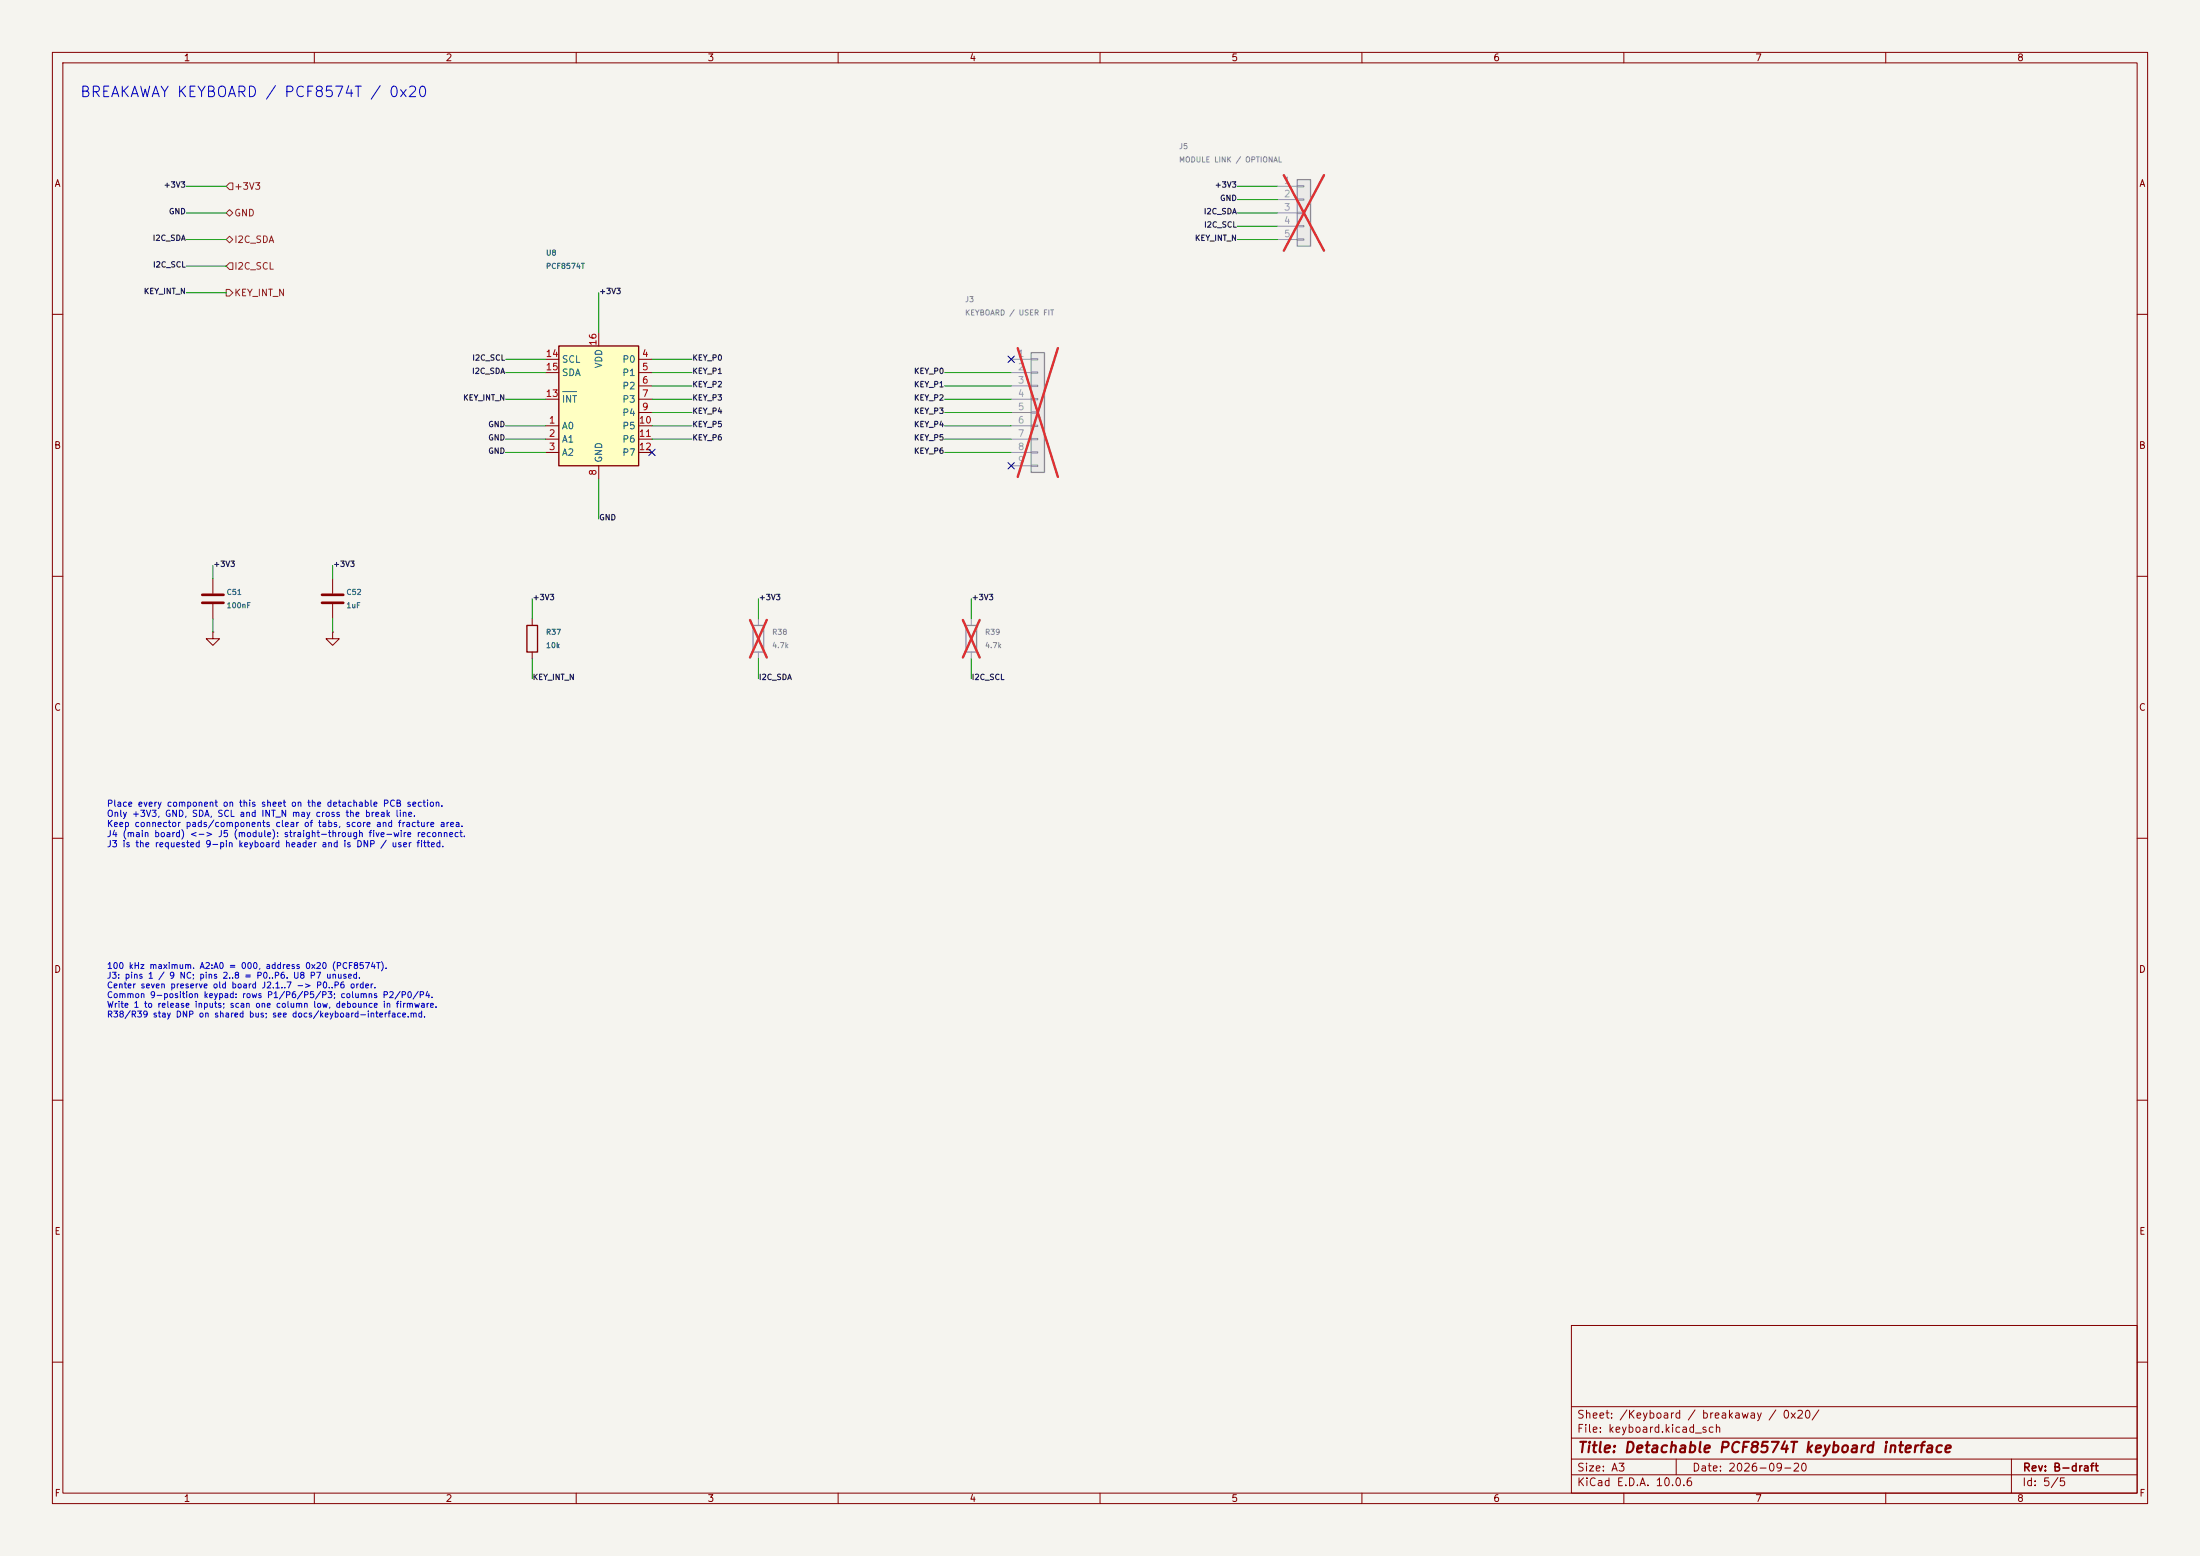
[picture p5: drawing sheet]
(kicad_sch
 (version 20250114)
 (generator "eeschema")
 (generator_version "10.0")
 (paper "A3")
 (title_block
  (title "Detachable PCF8574T keyboard interface")
  (date "2026-09-20")
  (rev "B-draft"))
 (lib_symbols
  (symbol "Interface_Expansion:PCF8574T"
   (property "Reference" "U" (at -7.112 14.732 0) (show_name no) (do_not_autoplace no) (effects (font (size 1.27 1.27)) (justify left)))
   (property "Value" "PCF8574T" (at 3.302 14.732 0) (show_name no) (do_not_autoplace no) (effects (font (size 1.27 1.27)) (justify left)))
   (property "Footprint" "Package_SO:SOIC-16W_7.5x10.3mm_P1.27mm" (at 0 0 0) (show_name no) (do_not_autoplace no) (hide yes) (effects (font (size 1.27 1.27))))
   (property "Datasheet" "https://www.nxp.com/docs/en/data-sheet/PCF8574_PCF8574A.pdf" (at 0 0 0) (show_name no) (do_not_autoplace no) (hide yes) (effects (font (size 1.27 1.27))))
   (property "Description" "8-bit I/O Expander, I2C interface, interrupt output, fixed address bits 0b0100xxx, SOIC-16" (at 0 0 0) (show_name no) (do_not_autoplace no) (hide yes) (effects (font (size 1.27 1.27))))
   (embedded_fonts no) (exclude_from_sim no) (in_bom yes) (on_board yes)
   (in_pos_files yes)
   (duplicate_pin_numbers_are_jumpers no)
   (symbol "PCF8574T_0_1"
    (rectangle (start -7.62 12.7) (end 7.62 -10.16) (stroke (width 0.254) (type default)) (fill (type background))))
   (symbol "PCF8574T_1_1"
    (pin input line (at -10.16 -2.54 0) (length 2.54) (name "A0" (effects (font (size 1.27 1.27)))) (number "1" (effects (font (size 1.27 1.27)))))
    (pin input line (at -10.16 -5.08 0) (length 2.54) (name "A1" (effects (font (size 1.27 1.27)))) (number "2" (effects (font (size 1.27 1.27)))))
    (pin input line (at -10.16 -7.62 0) (length 2.54) (name "A2" (effects (font (size 1.27 1.27)))) (number "3" (effects (font (size 1.27 1.27)))))
    (pin bidirectional line (at 10.16 10.16 180) (length 2.54) (name "P0" (effects (font (size 1.27 1.27)))) (number "4" (effects (font (size 1.27 1.27)))))
    (pin bidirectional line (at 10.16 7.62 180) (length 2.54) (name "P1" (effects (font (size 1.27 1.27)))) (number "5" (effects (font (size 1.27 1.27)))))
    (pin bidirectional line (at 10.16 5.08 180) (length 2.54) (name "P2" (effects (font (size 1.27 1.27)))) (number "6" (effects (font (size 1.27 1.27)))))
    (pin bidirectional line (at 10.16 2.54 180) (length 2.54) (name "P3" (effects (font (size 1.27 1.27)))) (number "7" (effects (font (size 1.27 1.27)))))
    (pin power_in line (at 0 -12.7 90) (length 2.54) (name "GND" (effects (font (size 1.27 1.27)))) (number "8" (effects (font (size 1.27 1.27)))))
    (pin bidirectional line (at 10.16 0 180) (length 2.54) (name "P4" (effects (font (size 1.27 1.27)))) (number "9" (effects (font (size 1.27 1.27)))))
    (pin bidirectional line (at 10.16 -2.54 180) (length 2.54) (name "P5" (effects (font (size 1.27 1.27)))) (number "10" (effects (font (size 1.27 1.27)))))
    (pin bidirectional line (at 10.16 -5.08 180) (length 2.54) (name "P6" (effects (font (size 1.27 1.27)))) (number "11" (effects (font (size 1.27 1.27)))))
    (pin bidirectional line (at 10.16 -7.62 180) (length 2.54) (name "P7" (effects (font (size 1.27 1.27)))) (number "12" (effects (font (size 1.27 1.27)))))
    (pin open_collector line (at -10.16 2.54 0) (length 2.54) (name "~{INT}" (effects (font (size 1.27 1.27)))) (number "13" (effects (font (size 1.27 1.27)))))
    (pin input line (at -10.16 10.16 0) (length 2.54) (name "SCL" (effects (font (size 1.27 1.27)))) (number "14" (effects (font (size 1.27 1.27)))))
    (pin bidirectional line (at -10.16 7.62 0) (length 2.54) (name "SDA" (effects (font (size 1.27 1.27)))) (number "15" (effects (font (size 1.27 1.27)))))
    (pin power_in line (at 0 15.24 270) (length 2.54) (name "VDD" (effects (font (size 1.27 1.27)))) (number "16" (effects (font (size 1.27 1.27))))))
   (embedded_fonts no))
  (symbol "Connector_Generic:Conn_01x09"
   (pin_names
    (offset 1.016) (hide yes)) (exclude_from_sim no) (in_bom yes) (on_board yes)
   (in_pos_files yes)
   (duplicate_pin_numbers_are_jumpers no)
   (property "Reference" "J" (at 0 12.7 0) (show_name no) (do_not_autoplace no) (effects (font (size 1.27 1.27))))
   (property "Value" "Conn_01x09" (at 0 -12.7 0) (show_name no) (do_not_autoplace no) (effects (font (size 1.27 1.27))))
   (property "Footprint" "" (at 0 0 0) (show_name no) (do_not_autoplace no) (hide yes) (effects (font (size 1.27 1.27))))
   (property "Datasheet" "" (at 0 0 0) (show_name no) (do_not_autoplace no) (hide yes) (effects (font (size 1.27 1.27))))
   (property "Description" "Generic connector, single row, 01x09, script generated (kicad-library-utils/schlib/autogen/connector/)" (at 0 0 0) (show_name no) (do_not_autoplace no) (hide yes) (effects (font (size 1.27 1.27))))
   (symbol "Conn_01x09_1_1"
    (rectangle (start -1.27 11.43) (end 1.27 -11.43) (stroke (width 0.254) (type default)) (fill (type background)))
    (rectangle (start -1.27 10.287) (end 0 10.033) (stroke (width 0.1524) (type default)) (fill (type none)))
    (rectangle (start -1.27 7.747) (end 0 7.493) (stroke (width 0.1524) (type default)) (fill (type none)))
    (rectangle (start -1.27 5.207) (end 0 4.953) (stroke (width 0.1524) (type default)) (fill (type none)))
    (rectangle (start -1.27 2.667) (end 0 2.413) (stroke (width 0.1524) (type default)) (fill (type none)))
    (rectangle (start -1.27 0.127) (end 0 -0.127) (stroke (width 0.1524) (type default)) (fill (type none)))
    (rectangle (start -1.27 -2.413) (end 0 -2.667) (stroke (width 0.1524) (type default)) (fill (type none)))
    (rectangle (start -1.27 -4.953) (end 0 -5.207) (stroke (width 0.1524) (type default)) (fill (type none)))
    (rectangle (start -1.27 -7.493) (end 0 -7.747) (stroke (width 0.1524) (type default)) (fill (type none)))
    (rectangle (start -1.27 -10.033) (end 0 -10.287) (stroke (width 0.1524) (type default)) (fill (type none)))
    (pin passive line (at -5.08 10.16 0) (length 3.81) (name "Pin_1" (effects (font (size 1.27 1.27)))) (number "1" (effects (font (size 1.27 1.27)))))
    (pin passive line (at -5.08 7.62 0) (length 3.81) (name "Pin_2" (effects (font (size 1.27 1.27)))) (number "2" (effects (font (size 1.27 1.27)))))
    (pin passive line (at -5.08 5.08 0) (length 3.81) (name "Pin_3" (effects (font (size 1.27 1.27)))) (number "3" (effects (font (size 1.27 1.27)))))
    (pin passive line (at -5.08 2.54 0) (length 3.81) (name "Pin_4" (effects (font (size 1.27 1.27)))) (number "4" (effects (font (size 1.27 1.27)))))
    (pin passive line (at -5.08 0 0) (length 3.81) (name "Pin_5" (effects (font (size 1.27 1.27)))) (number "5" (effects (font (size 1.27 1.27)))))
    (pin passive line (at -5.08 -2.54 0) (length 3.81) (name "Pin_6" (effects (font (size 1.27 1.27)))) (number "6" (effects (font (size 1.27 1.27)))))
    (pin passive line (at -5.08 -5.08 0) (length 3.81) (name "Pin_7" (effects (font (size 1.27 1.27)))) (number "7" (effects (font (size 1.27 1.27)))))
    (pin passive line (at -5.08 -7.62 0) (length 3.81) (name "Pin_8" (effects (font (size 1.27 1.27)))) (number "8" (effects (font (size 1.27 1.27)))))
    (pin passive line (at -5.08 -10.16 0) (length 3.81) (name "Pin_9" (effects (font (size 1.27 1.27)))) (number "9" (effects (font (size 1.27 1.27))))))
   (embedded_fonts no))
  (symbol "Connector_Generic:Conn_01x05"
   (pin_names
    (offset 1.016) (hide yes)) (exclude_from_sim no) (in_bom yes) (on_board yes)
   (in_pos_files yes)
   (duplicate_pin_numbers_are_jumpers no)
   (property "Reference" "J" (at 0 7.62 0) (show_name no) (do_not_autoplace no) (effects (font (size 1.27 1.27))))
   (property "Value" "Conn_01x05" (at 0 -7.62 0) (show_name no) (do_not_autoplace no) (effects (font (size 1.27 1.27))))
   (property "Footprint" "" (at 0 0 0) (show_name no) (do_not_autoplace no) (hide yes) (effects (font (size 1.27 1.27))))
   (property "Datasheet" "" (at 0 0 0) (show_name no) (do_not_autoplace no) (hide yes) (effects (font (size 1.27 1.27))))
   (property "Description" "Generic connector, single row, 01x05, script generated (kicad-library-utils/schlib/autogen/connector/)" (at 0 0 0) (show_name no) (do_not_autoplace no) (hide yes) (effects (font (size 1.27 1.27))))
   (symbol "Conn_01x05_1_1"
    (rectangle (start -1.27 6.35) (end 1.27 -6.35) (stroke (width 0.254) (type default)) (fill (type background)))
    (rectangle (start -1.27 5.207) (end 0 4.953) (stroke (width 0.1524) (type default)) (fill (type none)))
    (rectangle (start -1.27 2.667) (end 0 2.413) (stroke (width 0.1524) (type default)) (fill (type none)))
    (rectangle (start -1.27 0.127) (end 0 -0.127) (stroke (width 0.1524) (type default)) (fill (type none)))
    (rectangle (start -1.27 -2.413) (end 0 -2.667) (stroke (width 0.1524) (type default)) (fill (type none)))
    (rectangle (start -1.27 -4.953) (end 0 -5.207) (stroke (width 0.1524) (type default)) (fill (type none)))
    (pin passive line (at -5.08 5.08 0) (length 3.81) (name "Pin_1" (effects (font (size 1.27 1.27)))) (number "1" (effects (font (size 1.27 1.27)))))
    (pin passive line (at -5.08 2.54 0) (length 3.81) (name "Pin_2" (effects (font (size 1.27 1.27)))) (number "2" (effects (font (size 1.27 1.27)))))
    (pin passive line (at -5.08 0 0) (length 3.81) (name "Pin_3" (effects (font (size 1.27 1.27)))) (number "3" (effects (font (size 1.27 1.27)))))
    (pin passive line (at -5.08 -2.54 0) (length 3.81) (name "Pin_4" (effects (font (size 1.27 1.27)))) (number "4" (effects (font (size 1.27 1.27)))))
    (pin passive line (at -5.08 -5.08 0) (length 3.81) (name "Pin_5" (effects (font (size 1.27 1.27)))) (number "5" (effects (font (size 1.27 1.27))))))
   (embedded_fonts no))
  (symbol "Device:C"
   (pin_numbers (hide yes))
   (pin_names
    (offset 0.254)) (exclude_from_sim no) (in_bom yes) (on_board yes)
   (in_pos_files yes)
   (duplicate_pin_numbers_are_jumpers no)
   (property "Reference" "C" (at 0.635 2.54 0) (show_name no) (do_not_autoplace no) (effects (font (size 1.27 1.27)) (justify left)))
   (property "Value" "C" (at 0.635 -2.54 0) (show_name no) (do_not_autoplace no) (effects (font (size 1.27 1.27)) (justify left)))
   (property "Footprint" "" (at 0.9652 -3.81 0) (show_name no) (do_not_autoplace no) (hide yes) (effects (font (size 1.27 1.27))))
   (property "Datasheet" "" (at 0 0 0) (show_name no) (do_not_autoplace no) (hide yes) (effects (font (size 1.27 1.27))))
   (property "Description" "Unpolarized capacitor" (at 0 0 0) (show_name no) (do_not_autoplace no) (hide yes) (effects (font (size 1.27 1.27))))
   (symbol "C_0_1"
    (polyline (pts (xy -2.032 0.762) (xy 2.032 0.762)) (stroke (width 0.508) (type default)) (fill (type none)))
    (polyline (pts (xy -2.032 -0.762) (xy 2.032 -0.762)) (stroke (width 0.508) (type default)) (fill (type none))))
   (symbol "C_1_1"
    (pin passive line (at 0 3.81 270) (length 2.794) (name "" (effects (font (size 1.27 1.27)))) (number "1" (effects (font (size 1.27 1.27)))))
    (pin passive line (at 0 -3.81 90) (length 2.794) (name "" (effects (font (size 1.27 1.27)))) (number "2" (effects (font (size 1.27 1.27))))))
   (embedded_fonts no))
  (symbol "power:GND"
   (power global)
   (pin_numbers (hide yes))
   (pin_names
    (offset 0) (hide yes)) (exclude_from_sim no) (in_bom yes) (on_board yes)
   (in_pos_files yes)
   (duplicate_pin_numbers_are_jumpers no)
   (property "Reference" "#PWR" (at 0 -6.35 0) (show_name no) (do_not_autoplace no) (hide yes) (effects (font (size 1.27 1.27))))
   (property "Value" "GND" (at 0 -3.81 0) (show_name no) (do_not_autoplace no) (effects (font (size 1.27 1.27))))
   (property "Footprint" "" (at 0 0 0) (show_name no) (do_not_autoplace no) (hide yes) (effects (font (size 1.27 1.27))))
   (property "Datasheet" "" (at 0 0 0) (show_name no) (do_not_autoplace no) (hide yes) (effects (font (size 1.27 1.27))))
   (property "Description" "Power symbol creates a global label with name \"GND\" , ground" (at 0 0 0) (show_name no) (do_not_autoplace no) (hide yes) (effects (font (size 1.27 1.27))))
   (symbol "GND_0_1"
    (polyline (pts (xy 0 0) (xy 0 -1.27) (xy 1.27 -1.27) (xy 0 -2.54) (xy -1.27 -1.27) (xy 0 -1.27)) (stroke (width 0) (type default)) (fill (type none))))
   (symbol "GND_1_1"
    (pin power_in line (at 0 0 270) (length 0) (name "" (effects (font (size 1.27 1.27)))) (number "1" (effects (font (size 1.27 1.27))))))
   (embedded_fonts no))
  (symbol "Device:R"
   (pin_numbers (hide yes))
   (pin_names
    (offset 0)) (exclude_from_sim no) (in_bom yes) (on_board yes)
   (in_pos_files yes)
   (duplicate_pin_numbers_are_jumpers no)
   (property "Reference" "R" (at 2.032 0 90) (show_name no) (do_not_autoplace no) (effects (font (size 1.27 1.27))))
   (property "Value" "R" (at 0 0 90) (show_name no) (do_not_autoplace no) (effects (font (size 1.27 1.27))))
   (property "Footprint" "" (at -1.778 0 90) (show_name no) (do_not_autoplace no) (hide yes) (effects (font (size 1.27 1.27))))
   (property "Datasheet" "" (at 0 0 0) (show_name no) (do_not_autoplace no) (hide yes) (effects (font (size 1.27 1.27))))
   (property "Description" "Resistor" (at 0 0 0) (show_name no) (do_not_autoplace no) (hide yes) (effects (font (size 1.27 1.27))))
   (symbol "R_0_1"
    (rectangle (start -1.016 -2.54) (end 1.016 2.54) (stroke (width 0.254) (type default)) (fill (type none))))
   (symbol "R_1_1"
    (pin passive line (at 0 3.81 270) (length 1.27) (name "" (effects (font (size 1.27 1.27)))) (number "1" (effects (font (size 1.27 1.27)))))
    (pin passive line (at 0 -3.81 90) (length 1.27) (name "" (effects (font (size 1.27 1.27)))) (number "2" (effects (font (size 1.27 1.27))))))
   (embedded_fonts no)))
 (text "BREAKAWAY KEYBOARD / PCF8574T / 0x20" (at 15.24 17.78 0) (effects (font (size 2.0 2.0)) (justify left)))
 (hierarchical_label "+3V3"
  (shape input) (at 43.18 35.56 0) (effects (font (size 1.27 1.27)) (justify left)))
 (wire (pts (xy 43.18 35.56) (xy 35.56 35.56)) (stroke (width 0) (type default)))
 (label "+3V3" (at 35.56 35.56 180) (effects (font (size 1.05 1.05)) (justify right)))
 (hierarchical_label "GND"
  (shape bidirectional) (at 43.18 40.64 0) (effects (font (size 1.27 1.27)) (justify left)))
 (wire (pts (xy 43.18 40.64) (xy 35.56 40.64)) (stroke (width 0) (type default)))
 (label "GND" (at 35.56 40.64 180) (effects (font (size 1.05 1.05)) (justify right)))
 (hierarchical_label "I2C_SDA"
  (shape bidirectional) (at 43.18 45.72 0) (effects (font (size 1.27 1.27)) (justify left)))
 (wire (pts (xy 43.18 45.72) (xy 35.56 45.72)) (stroke (width 0) (type default)))
 (label "I2C_SDA" (at 35.56 45.72 180) (effects (font (size 1.05 1.05)) (justify right)))
 (hierarchical_label "I2C_SCL"
  (shape input) (at 43.18 50.8 0) (effects (font (size 1.27 1.27)) (justify left)))
 (wire (pts (xy 43.18 50.8) (xy 35.56 50.8)) (stroke (width 0) (type default)))
 (label "I2C_SCL" (at 35.56 50.8 180) (effects (font (size 1.05 1.05)) (justify right)))
 (hierarchical_label "KEY_INT_N"
  (shape output) (at 43.18 55.88 0) (effects (font (size 1.27 1.27)) (justify left)))
 (wire (pts (xy 43.18 55.88) (xy 35.56 55.88)) (stroke (width 0) (type default)))
 (label "KEY_INT_N" (at 35.56 55.88 180) (effects (font (size 1.05 1.05)) (justify right)))
 (symbol
  (lib_id "Interface_Expansion:PCF8574T") (at 114.3 78.74 0) (unit 1) (in_bom yes) (on_board yes) (dnp no)
  (property "Reference" "U8" (at 104.14 48.26 0) (effects (font (size 1.0 1.0)) (justify left)))
  (property "Value" "PCF8574T" (at 104.14 50.8 0) (effects (font (size 1.0 1.0)) (justify left)))
  (property "Footprint" "Package_SO:SOIC-16W_7.5x10.3mm_P1.27mm" (at 114.3 78.74 0) (effects (font (size 1.0 1.0)) (hide yes) (justify left)))
  (property "Datasheet" "https://www.nxp.com/docs/en/data-sheet/PCF8574_PCF8574A.pdf" (at 114.3 78.74 0) (effects (font (size 1.0 1.0)) (hide yes) (justify left)))
  (property "MPN" "PCF8574T/3,518" (at 114.3 78.74 0) (effects (font (size 1.0 1.0)) (hide yes) (justify left)))
  (property "Manufacturer" "NXP Semicon" (at 114.3 78.74 0) (effects (font (size 1.0 1.0)) (hide yes) (justify left)))
  (property "I2C Address" "0x20" (at 114.3 78.74 0) (effects (font (size 1.0 1.0)) (hide yes) (justify left)))
  (property "PCB Region" "BREAKAWAY_KEYBOARD" (at 114.3 78.74 0) (effects (font (size 1.0 1.0)) (hide yes) (justify left))) (pin "1") (pin "2") (pin "3") (pin "4") (pin "5") (pin "6") (pin "7") (pin "8") (pin "9") (pin "10") (pin "11") (pin "12") (pin "13") (pin "14") (pin "15") (pin "16")
  (property "LCSC" "C7605" (at 114.3 78.74 0) (effects (font (size 1.0 1.0)) (hide yes))))
 (wire (pts (xy 114.3 63.5) (xy 114.3 55.88)) (stroke (width 0) (type default)))
 (label "+3V3" (at 114.3 55.88 0) (effects (font (size 1.05 1.05)) (justify left)))
 (wire (pts (xy 114.3 91.44) (xy 114.3 99.06)) (stroke (width 0) (type default)))
 (label "GND" (at 114.3 99.06 0) (effects (font (size 1.05 1.05)) (justify left)))
 (wire (pts (xy 104.14 68.58) (xy 96.52 68.58)) (stroke (width 0) (type default)))
 (label "I2C_SCL" (at 96.52 68.58 180) (effects (font (size 1.05 1.05)) (justify right)))
 (wire (pts (xy 104.14 71.12) (xy 96.52 71.12)) (stroke (width 0) (type default)))
 (label "I2C_SDA" (at 96.52 71.12 180) (effects (font (size 1.05 1.05)) (justify right)))
 (wire (pts (xy 104.14 76.2) (xy 96.52 76.2)) (stroke (width 0) (type default)))
 (label "KEY_INT_N" (at 96.52 76.2 180) (effects (font (size 1.05 1.05)) (justify right)))
 (wire (pts (xy 104.14 81.28) (xy 96.52 81.28)) (stroke (width 0) (type default)))
 (label "GND" (at 96.52 81.28 180) (effects (font (size 1.05 1.05)) (justify right)))
 (wire (pts (xy 104.14 83.82) (xy 96.52 83.82)) (stroke (width 0) (type default)))
 (label "GND" (at 96.52 83.82 180) (effects (font (size 1.05 1.05)) (justify right)))
 (wire (pts (xy 104.14 86.36) (xy 96.52 86.36)) (stroke (width 0) (type default)))
 (label "GND" (at 96.52 86.36 180) (effects (font (size 1.05 1.05)) (justify right)))
 (wire (pts (xy 124.46 68.58) (xy 132.08 68.58)) (stroke (width 0) (type default)))
 (label "KEY_P0" (at 132.08 68.58 0) (effects (font (size 1.05 1.05)) (justify left)))
 (wire (pts (xy 124.46 71.12) (xy 132.08 71.12)) (stroke (width 0) (type default)))
 (label "KEY_P1" (at 132.08 71.12 0) (effects (font (size 1.05 1.05)) (justify left)))
 (wire (pts (xy 124.46 73.66) (xy 132.08 73.66)) (stroke (width 0) (type default)))
 (label "KEY_P2" (at 132.08 73.66 0) (effects (font (size 1.05 1.05)) (justify left)))
 (wire (pts (xy 124.46 76.2) (xy 132.08 76.2)) (stroke (width 0) (type default)))
 (label "KEY_P3" (at 132.08 76.2 0) (effects (font (size 1.05 1.05)) (justify left)))
 (wire (pts (xy 124.46 78.74) (xy 132.08 78.74)) (stroke (width 0) (type default)))
 (label "KEY_P4" (at 132.08 78.74 0) (effects (font (size 1.05 1.05)) (justify left)))
 (wire (pts (xy 124.46 81.28) (xy 132.08 81.28)) (stroke (width 0) (type default)))
 (label "KEY_P5" (at 132.08 81.28 0) (effects (font (size 1.05 1.05)) (justify left)))
 (wire (pts (xy 124.46 83.82) (xy 132.08 83.82)) (stroke (width 0) (type default)))
 (label "KEY_P6" (at 132.08 83.82 0) (effects (font (size 1.05 1.05)) (justify left)))
 (symbol
  (lib_id "Connector_Generic:Conn_01x09") (at 198.12 78.74 0) (unit 1) (in_bom yes) (on_board yes) (dnp yes)
  (property "Reference" "J3" (at 184.15 57.15 0) (effects (font (size 1.0 1.0)) (justify left)))
  (property "Value" "KEYBOARD / USER FIT" (at 184.15 59.69 0) (effects (font (size 1.0 1.0)) (justify left)))
  (property "Footprint" "Connector_PinHeader_2.54mm:PinHeader_1x09_P2.54mm_Vertical" (at 198.12 78.74 0) (effects (font (size 1.0 1.0)) (hide yes) (justify left)))
  (property "Datasheet" "" (at 198.12 78.74 0) (effects (font (size 1.0 1.0)) (hide yes) (justify left)))
  (property "Assembly" "DNP - user installs keyboard header" (at 198.12 78.74 0) (effects (font (size 1.0 1.0)) (hide yes) (justify left)))
  (property "PCB Region" "BREAKAWAY_KEYBOARD" (at 198.12 78.74 0) (effects (font (size 1.0 1.0)) (hide yes) (justify left)))
  (property "Pinout" "1=NC; 2..8=P0..P6; 9=NC" (at 198.12 78.74 0) (effects (font (size 1.0 1.0)) (hide yes) (justify left)))
  (property "Compatibility" "Center seven retain old nucula-board J2.1..7 -> PCF8574 P0..P6 order" (at 198.12 78.74 0) (effects (font (size 1.27 1.27)) (hide yes)))
  (property "Keypad Reference" "https://learn.adafruit.com/matrix-keypad/pinouts" (at 198.12 78.74 0) (effects (font (size 1.27 1.27)) (hide yes)))
  (property "Status" "DNP/user-fitted 9-pin header; pins 1 and 9 isolated; 3x4 matrix on center seven" (at 198.12 78.74 0) (effects (font (size 1.27 1.27)) (hide yes))) (pin "1") (pin "2") (pin "3") (pin "4") (pin "5") (pin "6") (pin "7") (pin "8") (pin "9"))
 (wire (pts (xy 193.04 71.12) (xy 180.34 71.12)) (stroke (width 0) (type default)))
 (label "KEY_P0" (at 180.34 71.12 180) (effects (font (size 1.05 1.05)) (justify right)))
 (wire (pts (xy 193.04 73.66) (xy 180.34 73.66)) (stroke (width 0) (type default)))
 (label "KEY_P1" (at 180.34 73.66 180) (effects (font (size 1.05 1.05)) (justify right)))
 (wire (pts (xy 193.04 76.2) (xy 180.34 76.2)) (stroke (width 0) (type default)))
 (label "KEY_P2" (at 180.34 76.2 180) (effects (font (size 1.05 1.05)) (justify right)))
 (wire (pts (xy 193.04 78.74) (xy 180.34 78.74)) (stroke (width 0) (type default)))
 (label "KEY_P3" (at 180.34 78.74 180) (effects (font (size 1.05 1.05)) (justify right)))
 (wire (pts (xy 193.04 81.28) (xy 180.34 81.28)) (stroke (width 0) (type default)))
 (label "KEY_P4" (at 180.34 81.28 180) (effects (font (size 1.05 1.05)) (justify right)))
 (wire (pts (xy 193.04 83.82) (xy 180.34 83.82)) (stroke (width 0) (type default)))
 (label "KEY_P5" (at 180.34 83.82 180) (effects (font (size 1.05 1.05)) (justify right)))
 (wire (pts (xy 193.04 86.36) (xy 180.34 86.36)) (stroke (width 0) (type default)))
 (label "KEY_P6" (at 180.34 86.36 180) (effects (font (size 1.05 1.05)) (justify right)))
 (symbol
  (lib_id "Connector_Generic:Conn_01x05") (at 248.92 40.64 0) (unit 1) (in_bom yes) (on_board yes) (dnp yes)
  (property "Reference" "J5" (at 225.0 27.94 0) (effects (font (size 1.0 1.0)) (justify left)))
  (property "Value" "MODULE LINK / OPTIONAL" (at 225.0 30.48 0) (effects (font (size 1.0 1.0)) (justify left)))
  (property "Footprint" "Connector_PinHeader_2.54mm:PinHeader_1x05_P2.54mm_Vertical" (at 248.92 40.64 0) (effects (font (size 1.0 1.0)) (hide yes) (justify left)))
  (property "Datasheet" "" (at 248.92 40.64 0) (effects (font (size 1.0 1.0)) (hide yes) (justify left)))
  (property "Assembly" "DNP; populate after breaking off to reconnect cable" (at 248.92 40.64 0) (effects (font (size 1.0 1.0)) (hide yes) (justify left)))
  (property "PCB Region" "BREAKAWAY_KEYBOARD" (at 248.92 40.64 0) (effects (font (size 1.0 1.0)) (hide yes) (justify left)))
  (property "Pinout" "1=3V3; 2=GND; 3=SDA; 4=SCL; 5=INT_N" (at 248.92 40.64 0) (effects (font (size 1.0 1.0)) (hide yes) (justify left))) (pin "1") (pin "2") (pin "3") (pin "4") (pin "5"))
 (wire (pts (xy 243.84 35.56) (xy 236.22 35.56)) (stroke (width 0) (type default)))
 (label "+3V3" (at 236.22 35.56 180) (effects (font (size 1.05 1.05)) (justify right)))
 (wire (pts (xy 243.84 38.1) (xy 236.22 38.1)) (stroke (width 0) (type default)))
 (label "GND" (at 236.22 38.1 180) (effects (font (size 1.05 1.05)) (justify right)))
 (wire (pts (xy 243.84 40.64) (xy 236.22 40.64)) (stroke (width 0) (type default)))
 (label "I2C_SDA" (at 236.22 40.64 180) (effects (font (size 1.05 1.05)) (justify right)))
 (wire (pts (xy 243.84 43.18) (xy 236.22 43.18)) (stroke (width 0) (type default)))
 (label "I2C_SCL" (at 236.22 43.18 180) (effects (font (size 1.05 1.05)) (justify right)))
 (wire (pts (xy 243.84 45.72) (xy 236.22 45.72)) (stroke (width 0) (type default)))
 (label "KEY_INT_N" (at 236.22 45.72 180) (effects (font (size 1.05 1.05)) (justify right)))
 (symbol
  (lib_id "Device:C")
  (property "PCB Region" "BREAKAWAY_KEYBOARD" (at 0 0 0) (effects (font (size 1.27 1.27)) hide)) (at 40.64 114.3 0) (unit 1) (in_bom yes) (on_board yes) (dnp no)
  (property "Reference" "C51" (at 43.18 113.03 0) (effects (font (size 1.0 1.0)) (justify left)))
  (property "Value" "100nF" (at 43.18 115.57 0) (effects (font (size 1.0 1.0)) (justify left)))
  (property "Footprint" "Capacitor_SMD:C_0603_1608Metric" (at 40.64 114.3 0) (effects (font (size 1.0 1.0)) (hide yes) (justify left)))
  (property "Datasheet" "https://www.lcsc.com/datasheet/lcsc_datasheet_2304140030_Samsung-Electro-Mechanics-CL10B104KB8NNNC_C1591.pdf" (at 40.64 114.3 0) (effects (font (size 1.0 1.0)) (hide yes) (justify left)))
  (property "Voltage" "50 V" (at 40.64 114.3 0) (effects (font (size 1.0 1.0)) (hide yes) (justify left)))
  (property "Dielectric" "X7R" (at 40.64 114.3 0) (effects (font (size 1.0 1.0)) (hide yes) (justify left)))
  (property "Tolerance" "10%" (at 40.64 114.3 0) (effects (font (size 1.0 1.0)) (hide yes) (justify left))) (pin "1") (pin "2")
  (property "Manufacturer" "Samsung Electro-Mechanics" (at 40.64 114.3 0) (effects (font (size 1.0 1.0)) (hide yes)))
  (property "MPN" "CL10B104KB8NNNC" (at 40.64 114.3 0) (effects (font (size 1.0 1.0)) (hide yes)))
  (property "LCSC" "C1591" (at 40.64 114.3 0) (effects (font (size 1.0 1.0)) (hide yes))))
 (wire (pts (xy 40.64 110.49) (xy 40.64 107.95)) (stroke (width 0) (type default)))
 (label "+3V3" (at 40.64 107.95 0) (effects (font (size 1.05 1.05)) (justify left)))
 (wire (pts (xy 40.64 118.11) (xy 40.64 120.65)) (stroke (width 0) (type default)))
 (symbol
  (lib_id "power:GND") (at 40.64 120.65 0) (unit 1) (in_bom no) (on_board yes) (dnp no)
  (property "Reference" "#PWR5079" (at 43.18 119.38 0) (effects (font (size 1.27 1.27)) (hide yes)))
  (property "Value" "GND" (at 43.18 121.92 0) (effects (font (size 1.27 1.27)) (hide yes)))
  (property "Footprint" "" (at 40.64 120.65 0) (effects (font (size 1.27 1.27)) (hide yes)))
  (property "Datasheet" "" (at 40.64 120.65 0) (effects (font (size 1.27 1.27)) (hide yes))) (pin "1"))
 (symbol
  (lib_id "Device:C")
  (property "PCB Region" "BREAKAWAY_KEYBOARD" (at 0 0 0) (effects (font (size 1.27 1.27)) hide)) (at 63.5 114.3 0) (unit 1) (in_bom yes) (on_board yes) (dnp no)
  (property "Reference" "C52" (at 66.04 113.03 0) (effects (font (size 1.0 1.0)) (justify left)))
  (property "Value" "1uF" (at 66.04 115.57 0) (effects (font (size 1.0 1.0)) (justify left)))
  (property "Footprint" "Capacitor_SMD:C_0805_2012Metric" (at 63.5 114.3 0) (effects (font (size 1.0 1.0)) (hide yes) (justify left)))
  (property "Datasheet" "https://www.lcsc.com/datasheet/lcsc_datasheet_2304140030_Samsung-Electro-Mechanics-CL21B105KBFNNNE_C28323.pdf" (at 63.5 114.3 0) (effects (font (size 1.0 1.0)) (hide yes) (justify left)))
  (property "Voltage" "50 V" (at 63.5 114.3 0) (effects (font (size 1.0 1.0)) (hide yes) (justify left)))
  (property "Dielectric" "X7R" (at 63.5 114.3 0) (effects (font (size 1.0 1.0)) (hide yes) (justify left)))
  (property "Tolerance" "10%" (at 63.5 114.3 0) (effects (font (size 1.0 1.0)) (hide yes) (justify left))) (pin "1") (pin "2")
  (property "Manufacturer" "Samsung Electro-Mechanics" (at 63.5 114.3 0) (effects (font (size 1.0 1.0)) (hide yes)))
  (property "MPN" "CL21B105KBFNNNE" (at 63.5 114.3 0) (effects (font (size 1.0 1.0)) (hide yes)))
  (property "LCSC" "C28323" (at 63.5 114.3 0) (effects (font (size 1.0 1.0)) (hide yes))))
 (wire (pts (xy 63.5 110.49) (xy 63.5 107.95)) (stroke (width 0) (type default)))
 (label "+3V3" (at 63.5 107.95 0) (effects (font (size 1.05 1.05)) (justify left)))
 (wire (pts (xy 63.5 118.11) (xy 63.5 120.65)) (stroke (width 0) (type default)))
 (symbol
  (lib_id "power:GND") (at 63.5 120.65 0) (unit 1) (in_bom no) (on_board yes) (dnp no)
  (property "Reference" "#PWR5083" (at 66.04 119.38 0) (effects (font (size 1.27 1.27)) (hide yes)))
  (property "Value" "GND" (at 66.04 121.92 0) (effects (font (size 1.27 1.27)) (hide yes)))
  (property "Footprint" "" (at 63.5 120.65 0) (effects (font (size 1.27 1.27)) (hide yes)))
  (property "Datasheet" "" (at 63.5 120.65 0) (effects (font (size 1.27 1.27)) (hide yes))) (pin "1"))
 (symbol
  (lib_id "Device:R")
  (property "PCB Region" "BREAKAWAY_KEYBOARD" (at 0 0 0) (effects (font (size 1.27 1.27)) hide)) (at 101.6 121.92 0) (unit 1) (in_bom yes) (on_board yes) (dnp no)
  (property "Reference" "R37" (at 104.14 120.65 0) (effects (font (size 1.0 1.0)) (justify left)))
  (property "Value" "10k" (at 104.14 123.19 0) (effects (font (size 1.0 1.0)) (justify left)))
  (property "Footprint" "Resistor_SMD:R_0603_1608Metric" (at 101.6 121.92 0) (effects (font (size 1.0 1.0)) (hide yes) (justify left)))
  (property "Datasheet" "https://www.lcsc.com/datasheet/lcsc_datasheet_2206010045_UNI-ROYAL-Uniroyal-Elec-0603WAF1002T5E_C25804.pdf" (at 101.6 121.92 0) (effects (font (size 1.0 1.0)) (hide yes) (justify left)))
  (property "Tolerance" "1%" (at 101.6 121.92 0) (effects (font (size 1.0 1.0)) (hide yes) (justify left)))
  (property "Rating" "0.1 W" (at 101.6 121.92 0) (effects (font (size 1.0 1.0)) (hide yes) (justify left))) (pin "1") (pin "2")
  (property "Manufacturer" "UNI-ROYAL(Uniroyal Elec)" (at 101.6 121.92 0) (effects (font (size 1.0 1.0)) (hide yes)))
  (property "MPN" "0603WAF1002T5E" (at 101.6 121.92 0) (effects (font (size 1.0 1.0)) (hide yes)))
  (property "LCSC" "C25804" (at 101.6 121.92 0) (effects (font (size 1.0 1.0)) (hide yes))))
 (wire (pts (xy 101.6 118.11) (xy 101.6 114.3)) (stroke (width 0) (type default)))
 (label "+3V3" (at 101.6 114.3 0) (effects (font (size 1.05 1.05)) (justify left)))
 (wire (pts (xy 101.6 125.73) (xy 101.6 129.54)) (stroke (width 0) (type default)))
 (label "KEY_INT_N" (at 101.6 129.54 0) (effects (font (size 1.05 1.05)) (justify left)))
 (symbol
  (lib_id "Device:R")
  (property "PCB Region" "BREAKAWAY_KEYBOARD" (at 0 0 0) (effects (font (size 1.27 1.27)) hide)) (at 144.78 121.92 0) (unit 1) (in_bom yes) (on_board yes) (dnp yes)
  (property "Reference" "R38" (at 147.32 120.65 0) (effects (font (size 1.0 1.0)) (justify left)))
  (property "Value" "4.7k" (at 147.32 123.19 0) (effects (font (size 1.0 1.0)) (justify left)))
  (property "Footprint" "Resistor_SMD:R_0603_1608Metric" (at 144.78 121.92 0) (effects (font (size 1.0 1.0)) (hide yes) (justify left)))
  (property "Datasheet" "" (at 144.78 121.92 0) (effects (font (size 1.0 1.0)) (hide yes) (justify left)))
  (property "Tolerance" "1%" (at 144.78 121.92 0) (effects (font (size 1.0 1.0)) (hide yes) (justify left)))
  (property "Rating" "0.1 W" (at 144.78 121.92 0) (effects (font (size 1.0 1.0)) (hide yes) (justify left))) (pin "1") (pin "2"))
 (wire (pts (xy 144.78 118.11) (xy 144.78 114.3)) (stroke (width 0) (type default)))
 (label "+3V3" (at 144.78 114.3 0) (effects (font (size 1.05 1.05)) (justify left)))
 (wire (pts (xy 144.78 125.73) (xy 144.78 129.54)) (stroke (width 0) (type default)))
 (label "I2C_SDA" (at 144.78 129.54 0) (effects (font (size 1.05 1.05)) (justify left)))
 (symbol
  (lib_id "Device:R")
  (property "PCB Region" "BREAKAWAY_KEYBOARD" (at 0 0 0) (effects (font (size 1.27 1.27)) hide)) (at 185.42 121.92 0) (unit 1) (in_bom yes) (on_board yes) (dnp yes)
  (property "Reference" "R39" (at 187.96 120.65 0) (effects (font (size 1.0 1.0)) (justify left)))
  (property "Value" "4.7k" (at 187.96 123.19 0) (effects (font (size 1.0 1.0)) (justify left)))
  (property "Footprint" "Resistor_SMD:R_0603_1608Metric" (at 185.42 121.92 0) (effects (font (size 1.0 1.0)) (hide yes) (justify left)))
  (property "Datasheet" "" (at 185.42 121.92 0) (effects (font (size 1.0 1.0)) (hide yes) (justify left)))
  (property "Tolerance" "1%" (at 185.42 121.92 0) (effects (font (size 1.0 1.0)) (hide yes) (justify left)))
  (property "Rating" "0.1 W" (at 185.42 121.92 0) (effects (font (size 1.0 1.0)) (hide yes) (justify left))) (pin "1") (pin "2"))
 (wire (pts (xy 185.42 118.11) (xy 185.42 114.3)) (stroke (width 0) (type default)))
 (label "+3V3" (at 185.42 114.3 0) (effects (font (size 1.05 1.05)) (justify left)))
 (wire (pts (xy 185.42 125.73) (xy 185.42 129.54)) (stroke (width 0) (type default)))
 (label "I2C_SCL" (at 185.42 129.54 0) (effects (font (size 1.05 1.05)) (justify left)))
 (text "Place every component on this sheet on the detachable PCB section.\nOnly +3V3, GND, SDA, SCL and INT_N may cross the break line.\nKeep connector pads/components clear of tabs, score and fracture area.\nJ4 (main board) <-> J5 (module): straight-through five-wire reconnect.\nJ3 is the requested 9-pin keyboard header and is DNP / user fitted." (at 20.32 157.48 0) (effects (font (size 1.2 1.2)) (justify left)))
 (text "100 kHz maximum. A2:A0 = 000, address 0x20 (PCF8574T).\nJ3: pins 1 / 9 NC; pins 2..8 = P0..P6. U8 P7 unused.\nCenter seven preserve old board J2.1..7 -> P0..P6 order.\nCommon 9-position keypad: rows P1/P6/P5/P3; columns P2/P0/P4.\nWrite 1 to release inputs; scan one column low, debounce in firmware.\nR38/R39 stay DNP on shared bus; see docs/keyboard-interface.md." (at 20.32 189.23 0) (effects (font (size 1.15 1.15)) (justify left)))
 (embedded_fonts no)
 (no_connect (at 193.04 68.58))
 (no_connect (at 193.04 88.9))
 (no_connect (at 124.46 86.36)))
